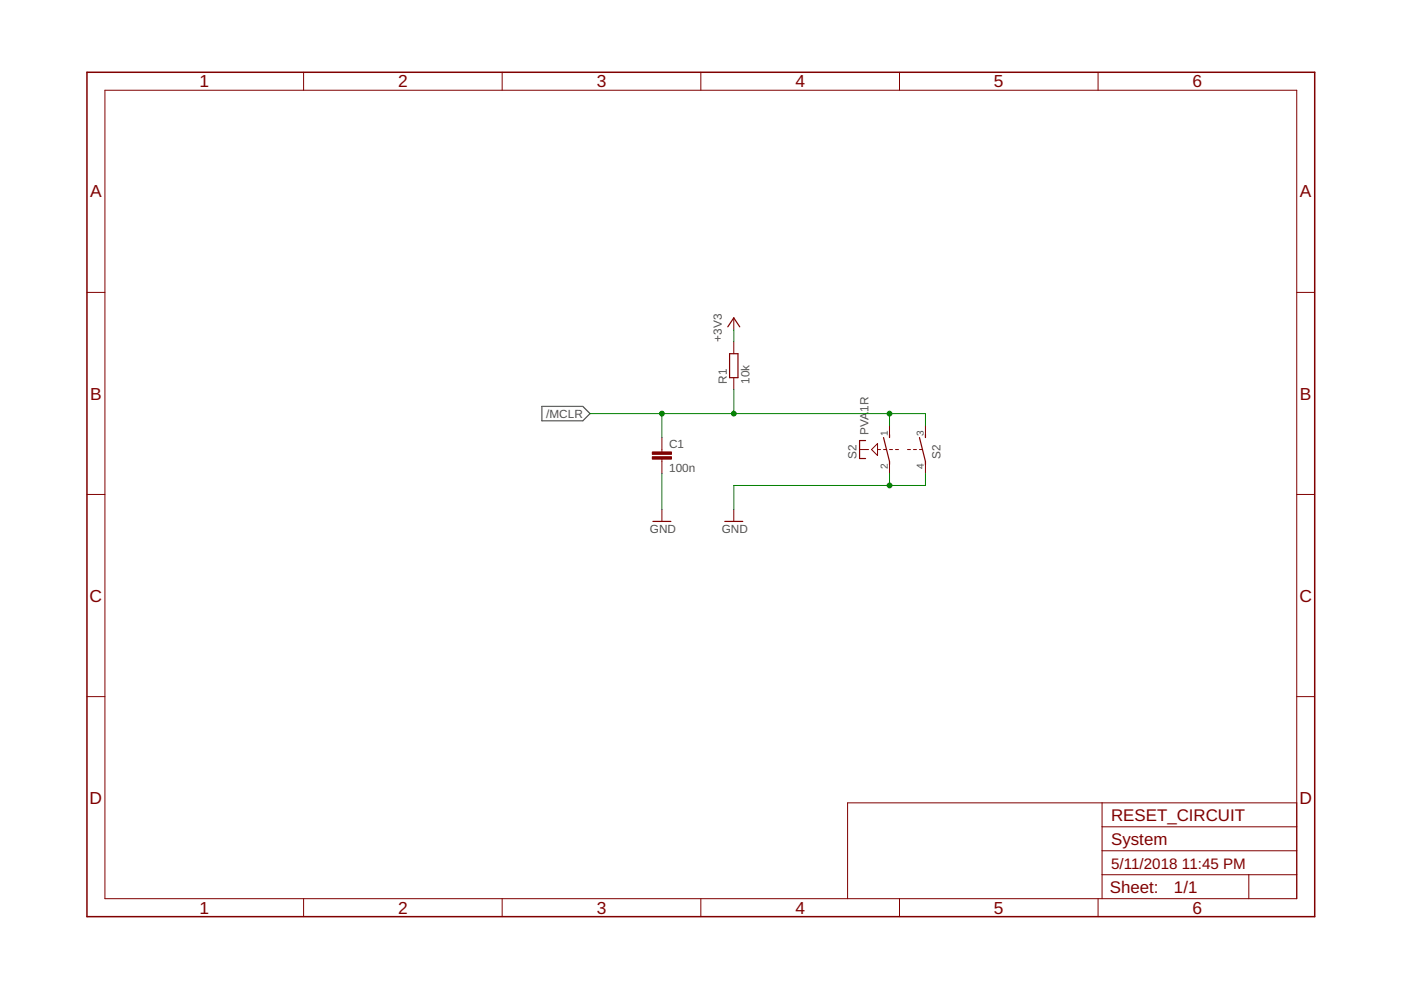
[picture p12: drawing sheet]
<svg xmlns="http://www.w3.org/2000/svg" width="297mm" height="210mm" viewBox="0 0 297 210" stroke-linecap="round" stroke-linejoin="round" font-family="sans-serif">
<path d="M114.9 86.2h8.7l1.5 1.5-1.5 1.5h-8.7z" fill="none" stroke="#505050" stroke-width=".25"/>
<g fill="none" stroke="#800000" stroke-width=".21">
<path d="M22.2 19.1h252.7v171.4h-252.7zM64.4 15.3v3.8M106.5 15.3v3.8M148.6 15.3v3.8M190.7 15.3v3.8M232.8 15.3v3.8M18.4 62h3.8M155.6 67.4v2.5M155.6 72.5v2.5M274.9 62h3.8M140.3 92.8v3M140.3 97.3v3.1"/>
<path d="M155.6 80.1v2.5M182.2 95.3h1.9M186.1 95.3h.6M186.1 94v2.6l-1.3-1.3zM187.3 95.3h.7M188.6 95.3h.6M188.6 90.2v2.6M188.6 97.9v2.5M189.9 95.3h.6M192.4 95.3h.6M193.7 95.3h.6M194.9 95.3h.7"/>
<path d="M196.2 90.2v2.6M196.2 97.9v2.5M18.4 104.8h3.8M140.3 108v2.6M155.6 108v2.6M274.9 104.8h3.8M18.4 147.7h3.8M274.9 147.7h3.8M233.7 170.2v20.3M233.7 175.3h41.2M274.9 170.2h-95.2v20.3M64.4 190.5v3.9"/>
<path d="M106.5 190.5v3.9M148.6 190.5v3.9M190.7 190.5v3.9M232.8 190.5v3.9M233.7 185.5h41.2M233.7 180.4h41.2M264.8 185.5v5"/>
</g>
<path d="M18.4 15.3h260.3v179.1h-260.3z" fill="none" stroke="#800000" stroke-width=".32"/>
<path d="M154.3 69.3l1.3-1.9 1.2 1.9M154.7 75h1.8v5.1h-1.8zM183.5 93.4h-1.3v3.8h1.3M187.3 92.8l1.3 5.1v.6M188.6 92.1v.7M194.9 92.8l1.3 5.1v.6M196.2 92.1v.7M138.4 110.6h3.8M153.7 110.6h3.8" fill="none" stroke="#800000" stroke-width=".25"/>
<g fill="#800000" stroke="#800000" stroke-width=".21">
<path d="M138.3 96.8h4.1v.5h-4.1z"/>
<path d="M138.3 95.8h4.1v.5h-4.1z"/>
</g>
<path d="M155.6 69.9v2.6M125.1 87.7h71.1v2.5M140.3 87.7v5.1M155.6 82.6v5.1M188.6 87.7v2.5M140.3 100.4v7.6M188.6 100.4v2.5M196.2 100.4v2.5h-40.6v5.1" fill="none" stroke="#008000" stroke-width=".21"/>
<g fill="#008000" stroke="#008000" stroke-width=".21">
<circle cx="155.6" cy="87.7" r=".51"/>
<circle cx="140.3" cy="87.7" r=".51"/>
<circle cx="188.6" cy="87.7" r=".51"/>
<circle cx="188.6" cy="102.9" r=".51"/>
</g>
<g font-size="3.7" fill="#800000">
<text x="42.3" y="18.5">1</text>
<text x="84.4" y="18.5">2</text>
<text x="126.5" y="18.5">3</text>
<text x="168.6" y="18.5">4</text>
<text x="210.7" y="18.5">5</text>
<text x="252.9" y="18.5">6</text>
<text x="19.1" y="41.9">A</text>
<text x="275.6" y="41.9">A</text>
<text x="19.1" y="84.7">B</text>
<text x="275.6" y="84.7">B</text>
<text x="19" y="127.6">C</text>
<text x="275.5" y="127.6">C</text>
<text x="19" y="170.4">D</text>
<text x="275.5" y="170.4">D</text>
<text x="42.3" y="193.7">1</text>
<text x="84.4" y="193.7">2</text>
<text x="126.5" y="193.7">3</text>
<text x="168.6" y="193.7">4</text>
<text x="210.7" y="193.7">5</text>
<text x="252.9" y="193.7">6</text>
</g>
<g font-size="3.6" fill="#800000">
<text x="235.6" y="174">RESET_CIRCUIT</text>
<text x="235.6" y="179.1">System</text>
<text x="235.3" y="189.4">Sheet:</text>
<text x="248.9" y="189.3">1/1</text>
</g>
<g font-size="3.2" fill="#800000">
<text x="235.6" y="184.2">5/11/2018</text>
<text x="250.6" y="184.2">11:45 PM</text>
</g>
<g font-size="2.5" fill="#505050">
<text x="153" y="72.5" transform="rotate(-90 153 72.5)">+3V3</text>
<text x="154.1" y="81.4" transform="rotate(-90 154.1 81.4)">R1</text>
<text x="158.9" y="81.4" transform="rotate(-90 158.9 81.4)">10k</text>
<text x="115.8" y="88.6">/MCLR</text>
<text x="184.1" y="87.3" transform="rotate(-90 184.1 87.3)">1R</text>
<text x="141.9" y="94.9">C1</text>
<text x="184.1" y="92.1" transform="rotate(-90 184.1 92.1)">PVA</text>
<text x="141.9" y="100">100n</text>
<text x="181.6" y="97.2" transform="rotate(-90 181.6 97.2)">S2</text>
<text x="199.4" y="97.2" transform="rotate(-90 199.4 97.2)">S2</text>
<text x="137.8" y="113.1">GND</text>
<text x="153" y="113.1">GND</text>
</g>
<g font-size="2.1" fill="#505050">
<text x="188.2" y="92.4" transform="rotate(-90 188.2 92.4)">1</text>
<text x="195.8" y="92.4" transform="rotate(-90 195.8 92.4)">3</text>
<text x="188.2" y="99.4" transform="rotate(-90 188.2 99.4)">2</text>
<text x="195.8" y="99.4" transform="rotate(-90 195.8 99.4)">4</text>
</g>
</svg>
